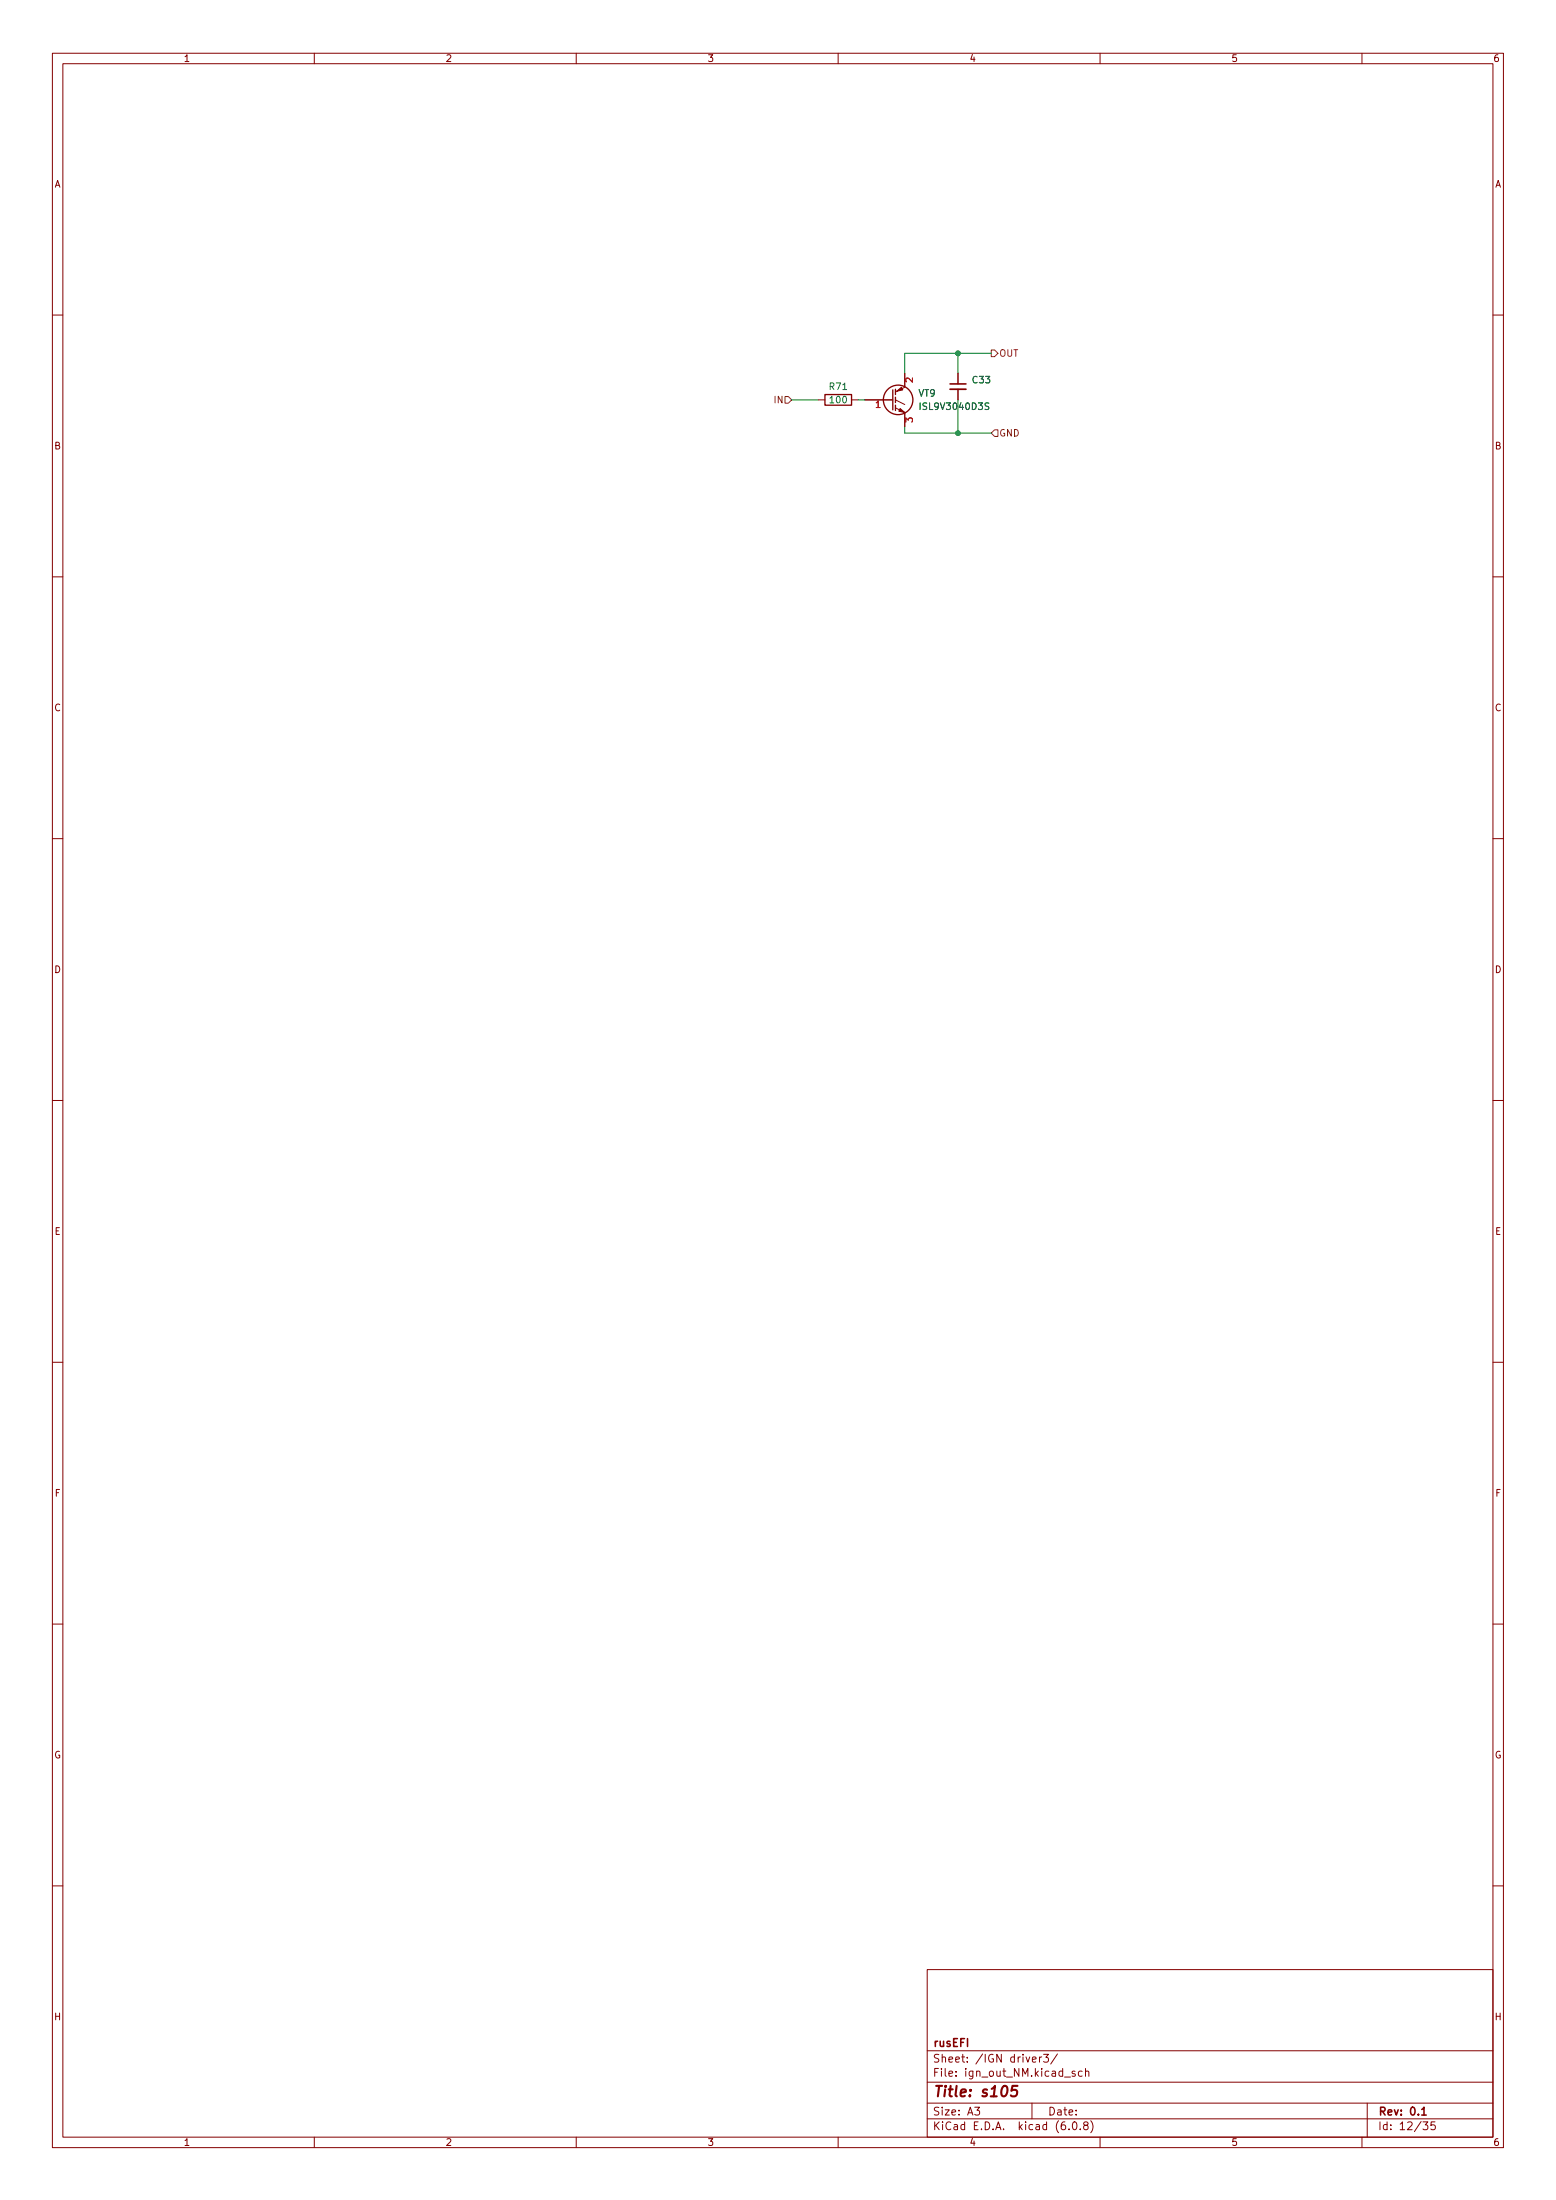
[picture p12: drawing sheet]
<svg xmlns="http://www.w3.org/2000/svg" width="297mm" height="420mm" viewBox="0 0 297 420" stroke-linecap="round" stroke-linejoin="round" font-family="sans-serif">
<g fill="none" stroke="#840000" stroke-width=".19">
<path d="M10 10.2h277v400h-277zM12 12.2h273v396h-273zM60 10.2v2M110 10.2v2M160 10.2v2M210 10.2v2M260 10.2v2M10 60.2h2M156.2 76.4h1.3M162.6 76.4h1.2M165.1 76.4h5.3M170.9 77.9l1.8 .9"/>
<path d="M170.9 76.4l1.8 .9M172.7 74l-1.8 .8M172.7 71.3v2.5M172.7 78.9v2.5M182.9 71.3v2M182.9 74.3v2.1M285 60.2h2M10 110.2h2M285 110.2h2M10 160.2h2M285 160.2h2M10 210.2h2"/>
<path d="M285 210.2h2M10 260.2h2M285 260.2h2M10 310.2h2M285 310.2h2M10 360.2h2M177 376.2h108v32h-108zM285 360.2h2M177 397.7h108M177 391.7h108M197.1 393.3l.7-.1-.1-.3-.4-.1-.2 .3v.7h.6M198.4 392.8v1"/>
<path d="M198.9 392.8l-.3 .1-.2 .2M199.2 392.3h.9l-.5 .6 .5 .2v.6l-.2 .1-.7-.1M201.9 392.3l-1.3 1.9M203.2 396.7h1.2M205.2 395.6l-.3-.1-.3 .3 .1 .2 .5 .1v.4h-.6M206.6 395.6l-.5-.1-.2 .3 .1 .7h.6M207.2 395.7l.2-.2 .4 .1 .1 .9M207.2 395v1.5M60 408.2v2M110 408.2v2M160 408.2v2M177 404.7h108"/>
<path d="M177 401.7h108M186.1 402.4h.9l-.5 .6 .4 .2v.6l-.2 .1-.6-.1M197 401.7v3M204.1 406.6v.1M204.9 405.3l.2-.1a.8 .8 0 0 1 .5 .8 .8 .8 0 0 1-.5 .7 1 1 0 0 1-.2-1.4zM206.2 406.6v.1M207.1 405.9l-.2-.3v-.2l.2-.2 .5 .1 .1 .2-.1 .2-.6 .3-.1 .2v.4l.2 .1h.5l.1-.2-.1-.5-.2-.1M208.2 405a1.72 1.72 0 0 1 0 2.3M210 408.2v2M260 408.2v2M261 401.7v6.5M271.7 405.2h.9l-.5 .6 .4 .2v.6l-.2 .1-.6-.1"/>
<path d="M273.9 405.2h-.7l-.1 .8 .3-.2 .5 .1 .1 .2-.1 .5-.2 .1-.6-.1"/>
</g>
<path d="M181.4 73.3h3M271.4 402.9l.4-.5v1.5M271.4 403.9h.9" fill="none" stroke="#840000" stroke-width=".3"/>
<path d="M194.2 398.4h-.9l-.2 .9 .3-.2 .6 .1 .2 .3-.2 .7-.3 .2h-.5l-.2-.2" fill="none" stroke="#840000" stroke-width=".4"/>
<g fill="none" stroke="#840000" stroke-width=".25">
<path d="M157.5 75.4h5.1v2h-5.1zM170.4 74.5v3.8M170.9 74.3v1.1M170.9 75.9v1M170.9 77.4v1"/>
<circle cx="171.4" cy="76.4" r="2.82"/>
</g>
<g fill="#840000" stroke="#840000" stroke-width=".19">
<path d="M171.8 78l.9 .8-1.1-.3z"/>
<path d="M171.2 74.7l.9-.7 .2 .5z"/>
</g>
<path d="M188.8 77l-.5-.1-.2 .2v.3l.5 .3 .2 .3-.3 .2h-.5" fill="none" stroke="#006464" stroke-width=".19"/>
<path d="M181.4 74.3h3" fill="none" stroke="#840000" stroke-width=".33"/>
<path d="M149.9 75.7h.6l.6 .7-.6 .6h-.6zM189.2 66.8h.7l.6 .7-.6 .6h-.7zM189.2 82.7l.7-.6h.6v1.3h-.6z" fill="none" stroke="#725600" stroke-width=".19"/>
<path d="M151.1 76.4h5.1M163.8 76.4h1.3M182.9 67.5v3.8M182.9 76.4v6.3M189.2 67.5h-16.5v3.8M172.7 81.4v1.3h16.5" fill="none" stroke="#009600" stroke-width=".19"/>
<g fill="#009600" stroke="#009600" stroke-width=".19">
<circle cx="182.9" cy="82.7" r=".46"/>
<circle cx="182.9" cy="67.5" r=".46"/>
</g>
<text font-size="2.8" fill="#840000" x="178" y="400.5">Title: s105</text>
<g font-size="2.1" fill="#840000">
<text x="178" y="393.9">Sheet: /IGN driver3/</text>
<text x="178" y="390.9">rusEFI</text>
<text x="178" y="396.6">File: ign_out_NM.kicad_sch</text>
<text x="178" y="406.8">KiCad E.D.A. kicad (6.0.8)</text>
<text x="178" y="404">Size: A3</text>
<text x="200" y="404">Date:</text>
<text x="263" y="404">Rev: 0.1</text>
<text x="263" y="406.8">Id: 12/35</text>
</g>
<g font-size="1.8" fill="#840000">
<text x="35" y="11.8">1</text>
<text x="85" y="11.8">2</text>
<text x="135" y="11.8">3</text>
<text x="185" y="11.8">4</text>
<text x="235" y="11.8">5</text>
<text x="285" y="11.8">6</text>
<text x="10.3" y="35.8">A</text>
<text x="285.3" y="35.8">A</text>
<text x="10.3" y="85.8">B</text>
<text x="285.3" y="85.8">B</text>
<text x="10.3" y="135.8">C</text>
<text x="285.3" y="135.8">C</text>
<text x="10.3" y="185.8">D</text>
<text x="285.3" y="185.8">D</text>
<text x="10.4" y="235.8">E</text>
<text x="285.4" y="235.8">E</text>
<text x="10.4" y="285.8">F</text>
<text x="285.5" y="285.8">F</text>
<text x="10.3" y="335.8">G</text>
<text x="285.3" y="335.8">G</text>
<text x="10.3" y="385.8">H</text>
<text x="285.3" y="385.8">H</text>
<text x="35" y="409.8">1</text>
<text x="85" y="409.8">2</text>
<text x="135" y="409.8">3</text>
<text x="185" y="409.8">4</text>
<text x="235" y="409.8">5</text>
<text x="285" y="409.8">6</text>
</g>
<g font-size="1.8" fill="#725600">
<text x="190.7" y="68.1">OUT</text>
<text x="147.9" y="77">IN</text>
<text x="190.7" y="83.4">GND</text>
</g>
<g font-size="1.8" fill="#006464">
<text x="158.4" y="74.5">R71</text>
<text x="158.5" y="77">100</text>
<text x="175.4" y="75.7">VT9</text>
<text x="185.7" y="73.2">C33</text>
<text x="176" y="78.3">ISL9V3040D3S</text>
</g>
<g font-size="1.8" fill="#a90000">
<text x="167.1" y="77.9">1</text>
<text x="174.2" y="73.1" transform="rotate(-90 174.2 73.1)">2</text>
<text x="174.2" y="80.7" transform="rotate(-90 174.2 80.7)">3</text>
</g>
</svg>
